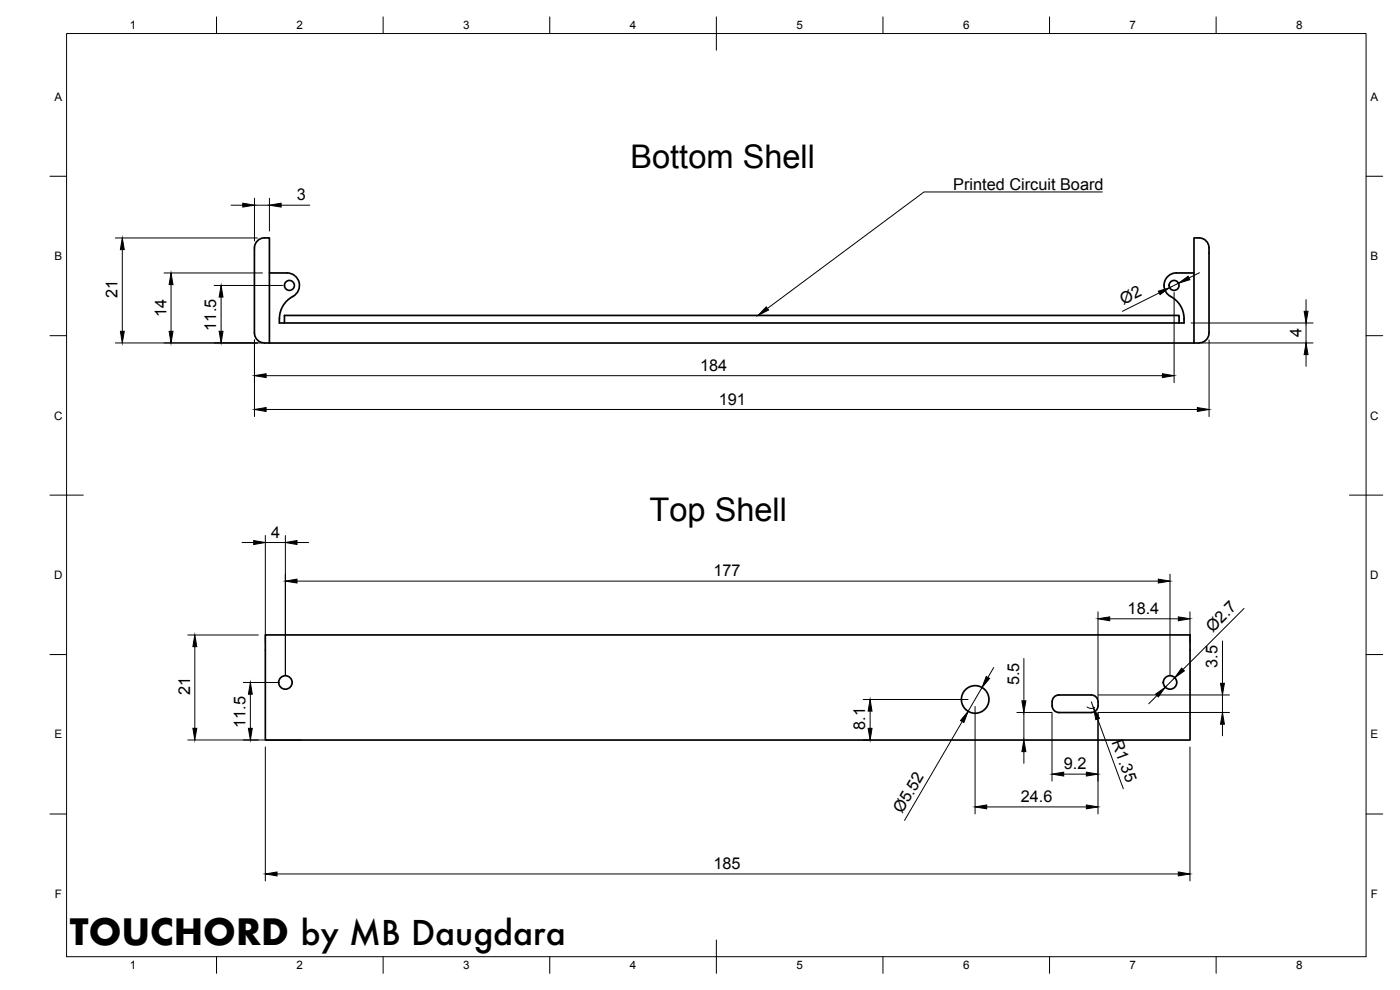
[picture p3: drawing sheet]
<svg xmlns="http://www.w3.org/2000/svg" width="420mm" height="297mm" viewBox="0 0 420 297" stroke-linecap="round" stroke-linejoin="round" font-family="sans-serif">
<!-- layer: Visible -->
<g fill="none" stroke="#000" stroke-width=".51">
<path d="M80.9 81.9h5.2M85.4 96.9v-2.3h268.5v2.3M86.1 81.9a3.9 3.9 0 0 1 3.8 3.3 3.9 3.9 0 0 1-2.8 4.2 7.5 7.5 0 0 0-3.2 6.2M353.1 81.9h5.2M353.1 81.9a3.9 3.9 0 0 0-3.7 3.4 3.9 3.9 0 0 0 2.7 4.1 7.8 7.8 0 0 1 3.2 7.5h-271.5v-1.3M79.4 102.9a3 3 0 0 1-3.1-3v-24.7a3.3 3.3 0 0 1 3.1-3.8h1.5v31.5h-1.5M80.9 102.9h277.4M359.8 102.9a2.99 2.99 0 0 0 3-3v-24.7a3.2 3.2 0 0 0-3-3.8h-1.5v31.5h1.5M79.6 190.5h277.5v31.5h-277.5zM315.7 210.6v1.2M315.8 211.7a2.02 2.02 0 0 0 2 2.1M317.8 208.5h9.7a2.02 2.02 0 0 1 2 2 2.38 2.38 0 0 1-2 3.3h-9.7"/>
<path d="M317.8 208.5a2.02 2.02 0 0 0-2 2"/>
<circle cx="86.9" cy="85.6" r="1.49"/>
<circle cx="352.4" cy="85.6" r="1.49"/>
<circle cx="85.7" cy="204.8" r="2.02"/>
<circle cx="292.7" cy="209.9" r="4.1"/>
<circle cx="351.1" cy="204.8" r="2.02"/>
</g>
<!-- layer: BORDER -->
<g fill="none" stroke="#000" stroke-width=".3">
<path d="M20 10.1h390v276.9h-390zM65 5.1v5M115 5.1v5M165 5.1v5M215 5.1v10M265 5.1v5M315 5.1v5M365 5.1v5M15 52.9h5M410 52.9h5M15 100.7h5M410 100.7h5"/>
<path d="M15 148.6h10M405 148.6h10M15 196.4h5M410 196.4h5M15 244.2h5M410 244.2h5M65 287v5M115 287v5M165 287v5M215 282.1v9.9M265 287v5M315 287v5"/>
<path d="M365 287v5"/>
</g>
<!-- layer: FD_Dimensions -->
<g fill="none" stroke="#000" stroke-width=".3">
<path d="M76.4 59.5v12.8M80.9 59.5v9.8M34.6 71.4h42.7M36.7 74.9v24.5M69.4 61.6h3.5M76.4 61.6h4.5M84.4 61.6h8.6M49.2 81.9h29.6M51.3 85.4v14M64.3 85.6h20.5M66.4 89.1v10.3M347.9 87.9l-11.1 5.5"/>
<path d="M352.4 87.7v27.1M353.7 85l-2.7 1.3M357.5 96.9h36.6M360 81.8l-3.2 1.6M392 89.9v3.5M392 96.9v6M34.6 102.9h44.2M76.4 102v23M79.9 112.7h268.9M360.4 102.9h33.7M362.9 102v23M392 106.4v3.5"/>
<path d="M79.9 122.9h279.4M72.6 162.8h3.5M79.6 160.7v32.2M79.6 162.8h6M85.6 160.7v42M89.1 174.4h258.5M89.1 162.8h3.5M351.1 172.3v30.4M56.4 190.5h21.1M58.5 194v24.5M307.3 197.6v12.7M329.5 183.6v26"/>
<path d="M333 185.7h20.6M357.1 183.6v9.3M366.9 192.3v12.7M373.4 182.5l-18.4 18.4M73 204.8h10.5M75.1 208.3v10.2M259 209.9h31.5M261.1 213.4v5.1M288.8 216.5l-17.3 29.7M292.6 212v32.2M294.7 206.3l-4.2 7.2M298.2 200.3l-1.7 3"/>
<path d="M305.2 213.8h10.5M307.3 213.8v8.2M315.7 213.9v20.5M326.2 212.1a2.02 2.02 0 0 0 2.4 .2M327.5 210.6l.7 1.9M329.4 215.7l7.7 21M329.5 213.9v30.3M329.6 213.8h39.4M329.6 208.5h39.4M347.2 208.7l-2.5 2.5M352.6 203.4l-2.9 2.8M366.9 208.5v5.3"/>
<path d="M366.9 217.3v3.5M56.4 222h34.1M79.6 224.1v40.2M259 222h1.6M307.3 225.5v3.5M319.2 232.3h6.8M357.1 224.1v40.2M296.1 242.1h29.9M83.1 262.2h270.5"/>
</g>
<g fill="#000" stroke="#000" stroke-width=".3">
<path d="M36.7 71.4l.6 3.5h-1.2zM72.9 61l3.5 .6-3.5 .5zM80.9 61.6l3.5-.6v1.1zM36.1 99.4h1.2l-.6 3.5zM50.8 99.4h1.1l-.6 3.5zM51.3 81.9l.6 3.5h-1.1zM65.8 99.4h1.1l-.5 3.5zM66.4 85.6l.5 3.5h-1.1zM347.6 87.4l3.4-1.1-2.9 2.1zM353.7 85l2.9-2.1 .5 1zM391.4 93.4h1.2l-.6 3.5zM76.4 112.7l3.5-.6v1.2z"/>
<path d="M348.8 112.1l3.6 .6-3.6 .6zM392 102.9l.6 3.5h-1.2zM76.4 122.9l3.5-.6v1.2zM359.3 122.3l3.6 .6-3.6 .6zM76.1 162.2l3.5 .6-3.5 .6zM85.6 174.4l3.5-.6v1.1zM85.6 162.8l3.5-.6v1.2zM347.6 173.8l3.5 .6-3.5 .5zM58.5 190.5l.6 3.5h-1.2zM329.5 185.7l3.5-.6v1.2zM353.6 185.1l3.5 .6-3.5 .6zM57.9 218.5h1.2l-.6 3.5z"/>
<path d="M75.1 204.8l.6 3.5h-1.2zM74.5 218.5h1.2l-.6 3.5zM261.1 209.9l.6 3.5h-1.2zM260.5 218.5h1.2l-.6 3.5zM290.5 213.5l-1.2 3.3-1-.6zM296 203l1 .6-2.3 2.7zM306.7 210.3h1.2l-.6 3.5zM328.2 212.5l1.8 3-1.1 .4zM346.8 208.3l2.9-2.1-2.1 2.9zM354.6 200.5l.9 .8-2.9 2.1zM366.9 213.8l.6 3.5h-1.2zM366.3 205h1.2l-.6 3.5z"/>
<path d="M307.3 222l.6 3.5h-1.2zM315.7 232.3l3.5-.6v1.1zM326 231.7l3.5 .6-3.5 .5zM292.6 242.1l3.5-.6v1.2zM326 241.5l3.5 .6-3.5 .6zM79.6 262.2l3.5-.6v1.2zM353.6 261.6l3.5 .6-3.5 .6z"/>
</g>
<!-- layer: Leaders -->
<path d="M230 92.1l.7 .9-3.2 1.6z" fill="#000" stroke="#000" stroke-width=".3"/>
<path d="M330.8 57.6h-53.5l-47 34.9" fill="none" stroke="#000" stroke-width=".3"/>
<text font-size="10.6" x="21" y="283.4">TOUCHORD by MB Daugdara</text>
<g font-size="9.8">
<text x="189.2" y="50.3">Bottom Shell</text>
<text x="194.9" y="156.4">Top Shell</text>
</g>
<g font-size="4.9">
<text x="286.1" y="56.9">Printed Circuit Board</text>
<text x="89" y="60.1">3</text>
<text x="35.3" y="89.5" transform="rotate(-90 35.3 89.5)">21</text>
<text x="49.9" y="95.3" transform="rotate(-90 49.9 95.3)">14</text>
<text x="337.2" y="91.5" transform="rotate(-27 337.2 91.5)">Ø2</text>
<text x="64.9" y="99.2" transform="rotate(-90 64.9 99.2)">11.5</text>
<text x="390.6" y="101.2" transform="rotate(-90 390.6 101.2)">4</text>
<text x="210.1" y="111.3">184</text>
<text x="215.7" y="121.4">191</text>
<text x="81.4" y="161.4">4</text>
<text x="214.1" y="173">177</text>
<text x="338.4" y="184.2">18.4</text>
<text x="363.9" y="189.8" transform="rotate(-45 363.9 189.8)">Ø2.7</text>
<text x="365.4" y="200.3" transform="rotate(-90 365.4 200.3)">3.5</text>
<text x="57.1" y="208.6" transform="rotate(-90 57.1 208.6)">21</text>
<text x="305.8" y="205.6" transform="rotate(-90 305.8 205.6)">5.5</text>
<text x="73.7" y="218.3" transform="rotate(-90 73.7 218.3)">11.5</text>
<text x="259.7" y="219" transform="rotate(-90 259.7 219)">8.1</text>
<text x="333.6" y="222.8" transform="rotate(70 333.6 222.8)">R1.35</text>
<text x="319.3" y="230.8">9.2</text>
<text x="270.7" y="244.4" transform="rotate(-60 270.7 244.4)">Ø5.52</text>
<text x="306.4" y="240.7">24.6</text>
<text x="214.1" y="260.8">185</text>
</g>
<g font-size="3.5">
<text x="39" y="8.8">1</text>
<text x="89" y="8.8">2</text>
<text x="139" y="8.8">3</text>
<text x="189" y="8.8">4</text>
<text x="239" y="8.8">5</text>
<text x="289" y="8.8">6</text>
<text x="339" y="8.8">7</text>
<text x="389" y="8.8">8</text>
<text x="16.3" y="30.2">A</text>
<text x="411.3" y="30.2">A</text>
<text x="16.3" y="78">B</text>
<text x="411.3" y="78">B</text>
<text x="16.2" y="125.9">C</text>
<text x="411.2" y="125.9">C</text>
<text x="16.2" y="173.7">D</text>
<text x="411.2" y="173.7">D</text>
<text x="16.3" y="221.6">E</text>
<text x="411.3" y="221.6">E</text>
<text x="16.4" y="269.4">F</text>
<text x="411.4" y="269.4">F</text>
<text x="39" y="290.8">1</text>
<text x="89" y="290.8">2</text>
<text x="139" y="290.8">3</text>
<text x="189" y="290.8">4</text>
<text x="239" y="290.8">5</text>
<text x="289" y="290.8">6</text>
<text x="339" y="290.8">7</text>
<text x="389" y="290.8">8</text>
</g>
</svg>
